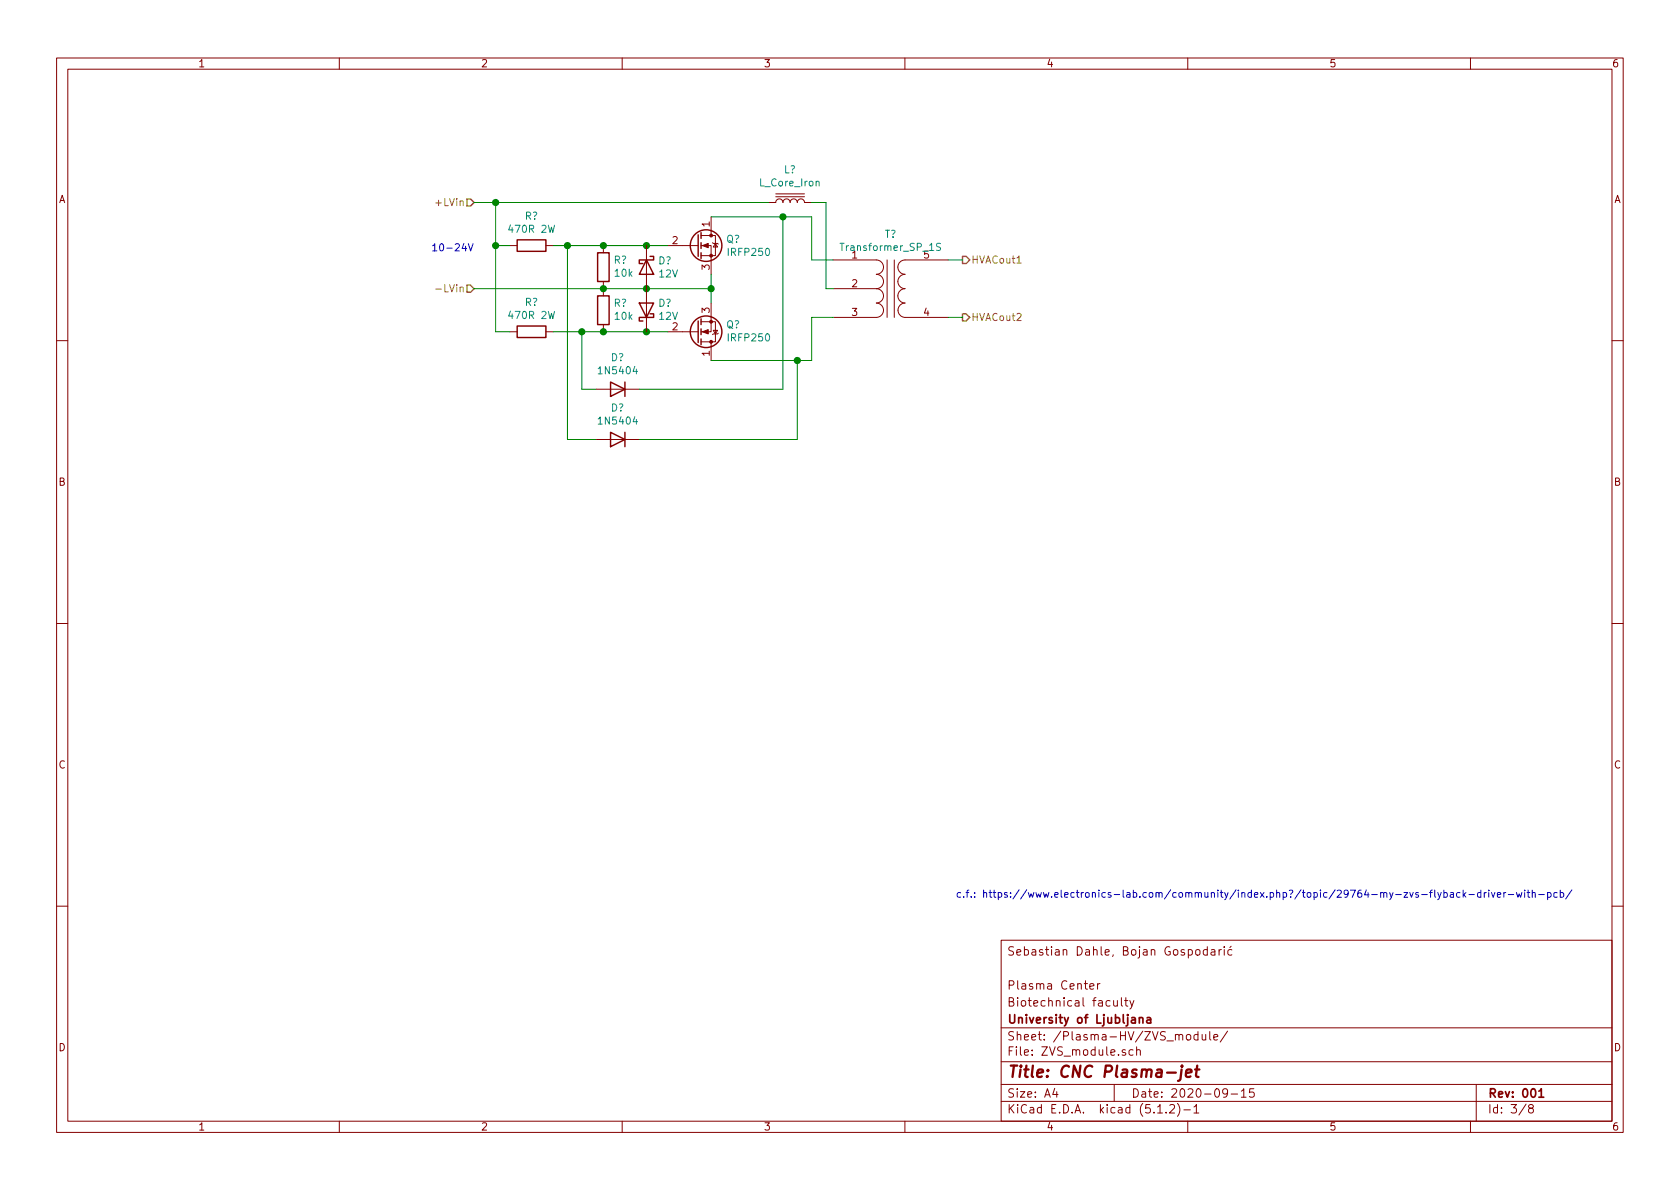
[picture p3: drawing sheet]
EESchema Schematic File Version 4
EELAYER 29 0
EELAYER END
$Descr A4 11693 8268
encoding utf-8
Sheet 3 8
Title "CNC Plasma-jet"
Date "2020-09-15"
Rev "001"
Comp "University of Ljubljana"
Comment1 "Biotechnical faculty"
Comment2 "Plasma Center"
Comment3 ""
Comment4 "Sebastian Dahle, Bojan Gospodarić"
$EndDescr
Text HLabel 3300 1400 0    50   Input ~ 0
+LVin
Text HLabel 3300 2000 0    50   Input ~ 0
-LVin
Text HLabel 6700 1800 2    50   Output ~ 0
HVACout1
Text HLabel 6700 2200 2    50   Output ~ 0
HVACout2
Text Notes 3000 1750 0    50   ~ 0
10-24V
$Comp
L Transistor_FET:IRF40DM229 Q?
U 1 1
P 4850 1700
F 0 "Q?" H 5054 1746 50  0000 L CNN
F 1 "IRFP250" H 5054 1655 50  0000 L CNN
F 2 "Package_DirectFET:DirectFET_MF" H 4850 1700 50  0001 C CIN
F 3 "https://www.infineon.com/dgdl/Infineon-IRF40DM229-DS-v02_00-EN.pdf?fileId=5546d462557e6e890155a15c899160ea" H 4850 1700 50  0001 L CNN
	1    4850 1700
	1    0    0    -1  
$EndComp
$Comp
L Transistor_FET:IRF40DM229 Q?
U 1 1
P 4850 2300
F 0 "Q?" H 5054 2254 50  0000 L CNN
F 1 "IRFP250" H 5054 2345 50  0000 L CNN
F 2 "Package_DirectFET:DirectFET_MF" H 4850 2300 50  0001 C CIN
F 3 "https://www.infineon.com/dgdl/Infineon-IRF40DM229-DS-v02_00-EN.pdf?fileId=5546d462557e6e890155a15c899160ea" H 4850 2300 50  0001 L CNN
	1    4850 2300
	1    0    0    1   
$EndComp
$Comp
L Device:R R?
U 1 1
P 3700 1700
F 0 "R?" V 3493 1700 50  0000 C CNN
F 1 "470R 2W" V 3584 1700 50  0000 C CNN
F 2 "" V 3630 1700 50  0001 C CNN
F 3 "~" H 3700 1700 50  0001 C CNN
	1    3700 1700
	0    1    1    0   
$EndComp
$Comp
L Device:R R?
U 1 1
P 3700 2300
F 0 "R?" V 3493 2300 50  0000 C CNN
F 1 "470R 2W" V 3584 2300 50  0000 C CNN
F 2 "" V 3630 2300 50  0001 C CNN
F 3 "~" H 3700 2300 50  0001 C CNN
	1    3700 2300
	0    1    1    0   
$EndComp
$Comp
L Device:R R?
U 1 1
P 4200 1850
F 0 "R?" H 4130 1804 50  0000 R CNN
F 1 "10k" H 4130 1895 50  0000 R CNN
F 2 "" V 4130 1850 50  0001 C CNN
F 3 "~" H 4200 1850 50  0001 C CNN
	1    4200 1850
	-1   0    0    1   
$EndComp
$Comp
L Device:R R?
U 1 1
P 4200 2150
F 0 "R?" H 4130 2104 50  0000 R CNN
F 1 "10k" H 4130 2195 50  0000 R CNN
F 2 "" V 4130 2150 50  0001 C CNN
F 3 "~" H 4200 2150 50  0001 C CNN
	1    4200 2150
	-1   0    0    1   
$EndComp
$Comp
L Device:D D?
U 1 1
P 4300 2700
F 0 "D?" H 4300 2483 50  0000 C CNN
F 1 "1N5404" H 4300 2574 50  0000 C CNN
F 2 "" H 4300 2700 50  0001 C CNN
F 3 "~" H 4300 2700 50  0001 C CNN
	1    4300 2700
	-1   0    0    1   
$EndComp
Wire Wire Line
	4200 1700 4500 1700
Connection ~ 4500 1700
Wire Wire Line
	4500 1700 4650 1700
Wire Wire Line
	4650 2300 4500 2300
Connection ~ 4500 2300
Wire Wire Line
	4500 2300 4200 2300
Wire Wire Line
	4950 2000 4950 2100
Connection ~ 4200 2000
Connection ~ 4500 2000
Wire Wire Line
	4500 2000 4950 2000
Wire Wire Line
	4950 1900 4950 2000
Connection ~ 4950 2000
Wire Wire Line
	3550 2300 3450 2300
Wire Wire Line
	3450 1700 3550 1700
$Comp
L Device:Transformer_SP_1S T?
U 1 1
P 6200 2000
F 0 "T?" H 6200 2381 50  0000 C CNN
F 1 "Transformer_SP_1S" H 6200 2290 50  0000 C CNN
F 2 "" H 6200 2000 50  0001 C CNN
F 3 "~" H 6200 2000 50  0001 C CNN
	1    6200 2000
	1    0    0    -1  
$EndComp
Wire Wire Line
	5800 2000 5750 2000
Wire Wire Line
	5800 2200 5650 2200
Wire Wire Line
	5650 2200 5650 2500
Wire Wire Line
	5800 1800 5650 1800
Wire Wire Line
	5650 1800 5650 1500
Wire Wire Line
	4950 1500 5450 1500
Wire Wire Line
	4950 2500 5550 2500
$Comp
L Device:L_Core_Iron L?
U 1 1
P 5500 1400
F 0 "L?" V 5725 1400 50  0000 C CNN
F 1 "L_Core_Iron" V 5634 1400 50  0000 C CNN
F 2 "" H 5500 1400 50  0001 C CNN
F 3 "~" H 5500 1400 50  0001 C CNN
	1    5500 1400
	0    -1   -1   0   
$EndComp
Wire Wire Line
	5750 1400 5650 1400
Wire Wire Line
	3300 1400 3450 1400
Connection ~ 3450 1700
Connection ~ 3450 1400
Wire Wire Line
	3850 2300 4050 2300
Connection ~ 4200 2300
Wire Wire Line
	4200 2000 4500 2000
Wire Wire Line
	3300 2000 4200 2000
Wire Wire Line
	3850 1700 3950 1700
Connection ~ 4200 1700
Wire Wire Line
	6700 2200 6600 2200
Wire Wire Line
	6600 1800 6700 1800
Wire Wire Line
	3450 1400 5350 1400
Wire Wire Line
	5750 1400 5750 2000
Wire Wire Line
	3450 1700 3450 1400
$Comp
L Device:D_Schottky D?
U 1 1
P 4500 1850
F 0 "D?" V 4454 1930 50  0000 L CNN
F 1 "12V" V 4545 1930 50  0000 L CNN
F 2 "" H 4500 1850 50  0001 C CNN
F 3 "~" H 4500 1850 50  0001 C CNN
	1    4500 1850
	0    1    1    0   
$EndComp
$Comp
L Device:D_Schottky D?
U 1 1
P 4500 2150
F 0 "D?" V 4546 2070 50  0000 R CNN
F 1 "12V" V 4455 2070 50  0000 R CNN
F 2 "" H 4500 2150 50  0001 C CNN
F 3 "~" H 4500 2150 50  0001 C CNN
	1    4500 2150
	0    -1   -1   0   
$EndComp
$Comp
L Device:D D?
U 1 1
P 4300 3050
F 0 "D?" H 4300 2833 50  0000 C CNN
F 1 "1N5404" H 4300 2924 50  0000 C CNN
F 2 "" H 4300 3050 50  0001 C CNN
F 3 "~" H 4300 3050 50  0001 C CNN
	1    4300 3050
	-1   0    0    1   
$EndComp
Wire Wire Line
	3950 1700 3950 3050
Wire Wire Line
	3950 3050 4150 3050
Wire Wire Line
	3450 1700 3450 2300
Connection ~ 3950 1700
Wire Wire Line
	3950 1700 4200 1700
Wire Wire Line
	4150 2700 4050 2700
Wire Wire Line
	4050 2700 4050 2300
Connection ~ 4050 2300
Wire Wire Line
	4050 2300 4200 2300
Wire Wire Line
	4450 2700 5450 2700
Wire Wire Line
	5450 2700 5450 1500
Connection ~ 5450 1500
Wire Wire Line
	5450 1500 5650 1500
Wire Wire Line
	4450 3050 5550 3050
Wire Wire Line
	5550 3050 5550 2500
Connection ~ 5550 2500
Wire Wire Line
	5550 2500 5650 2500
Text Notes 10950 6250 2    50   ~ 0
c.f.: https://www.electronics-lab.com/community/index.php?/topic/29764-my-zvs-flyback-driver-with-pcb/
$EndSCHEMATC
